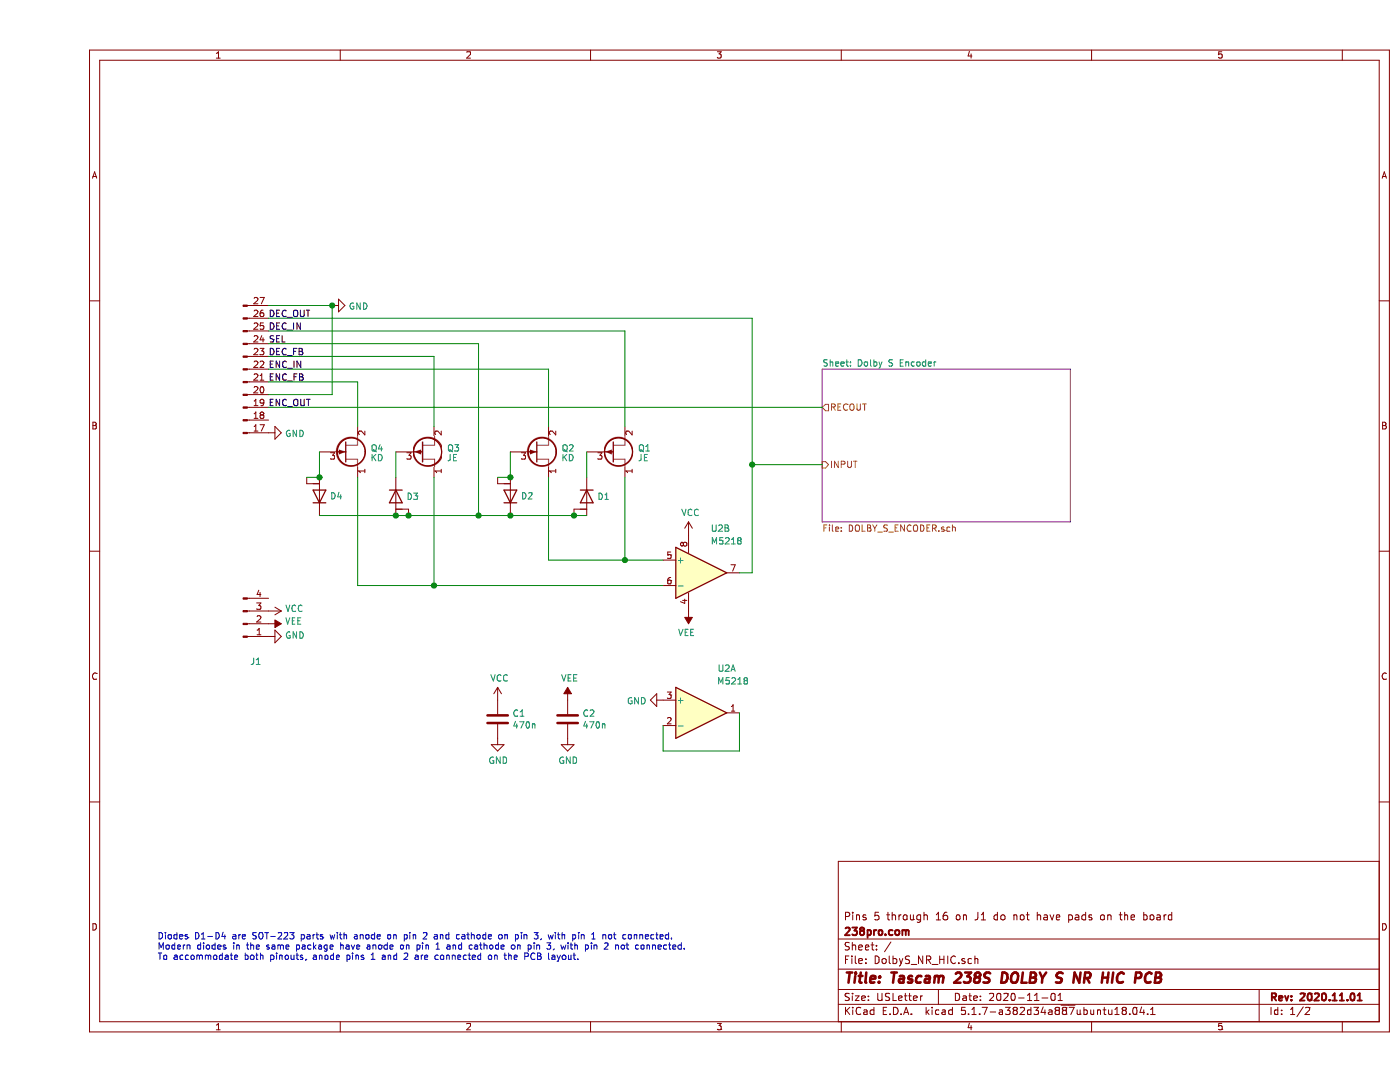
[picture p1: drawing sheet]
EESchema Schematic File Version 4
EELAYER 30 0
EELAYER END
$Descr USLetter 11000 8500
encoding utf-8
Sheet 1 2
Title "Tascam 238S DOLBY S NR HIC PCB"
Date "2020-11-01"
Rev "2020.11.01"
Comp "238pro.com"
Comment1 "Pins 5 through 16 on J1 do not have pads on the board"
Comment2 ""
Comment3 ""
Comment4 ""
$EndDescr
$Comp
L Amplifier_Operational:NJM4560 U2
U 2 1
P 5200 4500
F 0 "U2" H 5350 4850 50  0000 C CNN
F 1 "M5218" H 5400 4750 50  0000 C CNN
F 2 "Package_SO:SOIC-8_3.9x4.9mm_P1.27mm" H 5200 4500 50  0001 C CNN
F 3 "http://www.ti.com/lit/ds/symlink/lm358.pdf" H 5200 4500 50  0001 C CNN
	2    5200 4500
	1    0    0    -1  
$EndComp
Wire Wire Line
	5500 4500 5600 4500
Wire Wire Line
	4900 4400 4600 4400
$Comp
L power:GND #PWR0101
U 1 1
P 1800 5000
F 0 "#PWR0101" H 1800 4750 50  0001 C CNN
F 1 "GND" V 1805 4872 50  0000 R CNN
F 2 "" H 1800 5000 50  0001 C CNN
F 3 "" H 1800 5000 50  0001 C CNN
	1    1800 5000
	0    -1   -1   0   
$EndComp
$Comp
L power:VCC #PWR0102
U 1 1
P 1800 4800
F 0 "#PWR0102" H 1800 4650 50  0001 C CNN
F 1 "VCC" V 1815 4928 50  0000 L CNN
F 2 "" H 1800 4800 50  0001 C CNN
F 3 "" H 1800 4800 50  0001 C CNN
	1    1800 4800
	0    1    -1   0   
$EndComp
$Comp
L power:VEE #PWR0103
U 1 1
P 1800 4900
F 0 "#PWR0103" H 1800 4750 50  0001 C CNN
F 1 "VEE" V 1815 5028 50  0000 L CNN
F 2 "" H 1800 4900 50  0001 C CNN
F 3 "" H 1800 4900 50  0001 C CNN
	1    1800 4900
	0    1    -1   0   
$EndComp
$Comp
L power:GND #PWR0104
U 1 1
P 2300 2400
F 0 "#PWR0104" H 2300 2150 50  0001 C CNN
F 1 "GND" V 2305 2272 50  0000 R CNN
F 2 "" H 2300 2400 50  0001 C CNN
F 3 "" H 2300 2400 50  0001 C CNN
	1    2300 2400
	0    -1   1    0   
$EndComp
$Comp
L 238:DOLBY_S_CONN J1
U 1 1
P 1600 3700
F 0 "J1" H 1700 5200 50  0000 C CNN
F 1 "DOLBY_S_CONN" H 1708 5090 50  0001 C CNN
F 2 "238:DOLBY_S_CONN" H 1600 3700 50  0001 C CNN
F 3 "~" H 1600 3700 50  0001 C CNN
	1    1600 3700
	1    0    0    1   
$EndComp
Wire Wire Line
	1800 3000 2500 3000
Wire Wire Line
	3100 2800 1800 2800
Wire Wire Line
	4000 2900 1800 2900
Wire Wire Line
	1800 2600 4600 2600
Wire Wire Line
	3450 2700 1800 2700
$Comp
L power:GND #PWR0105
U 1 1
P 1800 3400
F 0 "#PWR0105" H 1800 3150 50  0001 C CNN
F 1 "GND" V 1805 3272 50  0000 R CNN
F 2 "" H 1800 3400 50  0001 C CNN
F 3 "" H 1800 3400 50  0001 C CNN
	1    1800 3400
	0    -1   1    0   
$EndComp
Wire Wire Line
	2500 4600 2500 3750
Wire Wire Line
	3100 4600 3100 3750
Wire Wire Line
	2500 4600 3100 4600
Wire Wire Line
	4900 4600 3100 4600
Connection ~ 3700 4050
Wire Wire Line
	3450 4050 3450 2700
Wire Wire Line
	3700 4050 3450 4050
Wire Wire Line
	2200 4050 2800 4050
Wire Wire Line
	2800 3750 2800 3550
Wire Wire Line
	2200 3750 2200 3550
Wire Wire Line
	4300 3750 4300 3550
Wire Wire Line
	3700 3750 3700 3550
$Comp
L 238:D_223 D3
U 1 1
P 2800 3900
F 0 "D3" V 2800 3820 50  0000 R CNN
F 1 "D" V 2755 3820 50  0001 R CNN
F 2 "Package_TO_SOT_SMD:SOT-23" H 2800 3900 50  0001 C CNN
F 3 "~" H 2800 3900 50  0001 C CNN
	1    2800 3900
	0    -1   1    0   
$EndComp
$Comp
L 238:D_223 D2
U 1 1
P 3700 3900
F 0 "D2" V 3700 3980 50  0000 L CNN
F 1 "D" V 3745 3980 50  0001 L CNN
F 2 "Package_TO_SOT_SMD:SOT-23" H 3700 3900 50  0001 C CNN
F 3 "~" H 3700 3900 50  0001 C CNN
	1    3700 3900
	0    1    -1   0   
$EndComp
$Comp
L 238:D_223 D4
U 1 1
P 2200 3900
F 0 "D4" V 2200 3980 50  0000 L CNN
F 1 "D" V 2245 3980 50  0001 L CNN
F 2 "Package_TO_SOT_SMD:SOT-23" H 2200 3900 50  0001 C CNN
F 3 "~" H 2200 3900 50  0001 C CNN
	1    2200 3900
	0    1    -1   0   
$EndComp
Wire Wire Line
	4600 3750 4600 4400
Wire Wire Line
	4000 3350 4000 2900
Wire Wire Line
	4600 3350 4600 2600
Wire Wire Line
	4000 4400 4000 3750
Wire Wire Line
	3100 3350 3100 2800
Wire Wire Line
	2500 3000 2500 3350
Connection ~ 2800 4050
Connection ~ 3100 4600
Connection ~ 4600 4400
Wire Wire Line
	4000 4400 4600 4400
Connection ~ 3450 4050
Wire Wire Line
	3450 4050 2900 4050
Wire Wire Line
	1800 2500 5600 2500
$Comp
L Amplifier_Operational:LM2904 U2
U 1 1
P 5200 5600
F 0 "U2" H 5400 5950 50  0000 C CNN
F 1 "M5218" H 5450 5850 50  0000 C CNN
F 2 "Package_SO:SOIC-8_3.9x4.9mm_P1.27mm" H 5200 5600 50  0001 C CNN
F 3 "http://www.ti.com/lit/ds/symlink/lm358.pdf" H 5200 5600 50  0001 C CNN
	1    5200 5600
	1    0    0    -1  
$EndComp
$Comp
L Amplifier_Operational:LM2904 U2
U 3 1
P 5200 4500
F 0 "U2" H 5158 4546 50  0001 L CNN
F 1 "M5218" H 5158 4455 50  0001 L CNN
F 2 "Package_SO:SOIC-8_3.9x4.9mm_P1.27mm" H 5200 4500 50  0001 C CNN
F 3 "http://www.ti.com/lit/ds/symlink/lm358.pdf" H 5200 4500 50  0001 C CNN
	3    5200 4500
	1    0    0    -1  
$EndComp
Wire Wire Line
	4900 5700 4900 5900
Wire Wire Line
	4900 5900 5500 5900
Wire Wire Line
	5500 5900 5500 5600
$Comp
L power:GND #PWR0106
U 1 1
P 4900 5500
F 0 "#PWR0106" H 4900 5250 50  0001 C CNN
F 1 "GND" V 4905 5372 50  0000 R CNN
F 2 "" H 4900 5500 50  0001 C CNN
F 3 "" H 4900 5500 50  0001 C CNN
	1    4900 5500
	0    1    1    0   
$EndComp
$Comp
L power:VCC #PWR0107
U 1 1
P 5100 4200
F 0 "#PWR0107" H 5100 4050 50  0001 C CNN
F 1 "VCC" H 5115 4373 50  0000 C CNN
F 2 "" H 5100 4200 50  0001 C CNN
F 3 "" H 5100 4200 50  0001 C CNN
	1    5100 4200
	1    0    0    -1  
$EndComp
$Comp
L power:VEE #PWR0108
U 1 1
P 5100 4800
F 0 "#PWR0108" H 5100 4650 50  0001 C CNN
F 1 "VEE" H 5115 4973 50  0000 C CNN
F 2 "" H 5100 4800 50  0001 C CNN
F 3 "" H 5100 4800 50  0001 C CNN
	1    5100 4800
	-1   0    0    1   
$EndComp
Wire Wire Line
	5600 2500 5600 3650
Wire Wire Line
	1800 2400 2300 2400
Wire Wire Line
	1800 3100 2300 3100
Wire Wire Line
	2300 3100 2300 2400
Connection ~ 2300 2400
Text Label 1800 2500 0    50   ~ 0
DEC_OUT
Text Label 1800 2600 0    50   ~ 0
DEC_IN
Text Label 1800 2700 0    50   ~ 0
SEL
Text Label 1800 2800 0    50   ~ 0
DEC_FB
Text Label 1800 2900 0    50   ~ 0
ENC_IN
Text Label 1800 3000 0    50   ~ 0
ENC_FB
Text Label 1800 3200 0    50   ~ 0
ENC_OUT
$Comp
L power:VCC #PWR0109
U 1 1
P 3600 5500
F 0 "#PWR0109" H 3600 5350 50  0001 C CNN
F 1 "VCC" H 3615 5673 50  0000 C CNN
F 2 "" H 3600 5500 50  0001 C CNN
F 3 "" H 3600 5500 50  0001 C CNN
	1    3600 5500
	1    0    0    -1  
$EndComp
$Comp
L power:VEE #PWR0110
U 1 1
P 4150 5500
F 0 "#PWR0110" H 4150 5350 50  0001 C CNN
F 1 "VEE" H 4165 5673 50  0000 C CNN
F 2 "" H 4150 5500 50  0001 C CNN
F 3 "" H 4150 5500 50  0001 C CNN
	1    4150 5500
	1    0    0    -1  
$EndComp
$Comp
L power:GND #PWR0111
U 1 1
P 4150 5800
F 0 "#PWR0111" H 4150 5550 50  0001 C CNN
F 1 "GND" H 4155 5627 50  0000 C CNN
F 2 "" H 4150 5800 50  0001 C CNN
F 3 "" H 4150 5800 50  0001 C CNN
	1    4150 5800
	1    0    0    -1  
$EndComp
$Comp
L power:GND #PWR0112
U 1 1
P 3600 5800
F 0 "#PWR0112" H 3600 5550 50  0001 C CNN
F 1 "GND" H 3605 5627 50  0000 C CNN
F 2 "" H 3600 5800 50  0001 C CNN
F 3 "" H 3600 5800 50  0001 C CNN
	1    3600 5800
	1    0    0    -1  
$EndComp
$Comp
L Device:C C2
U 1 1
P 4150 5650
F 0 "C2" H 4265 5696 50  0000 L CNN
F 1 "470n" H 4265 5605 50  0000 L CNN
F 2 "Capacitor_SMD:C_0805_2012Metric_Pad1.18x1.45mm_HandSolder" H 4188 5500 50  0001 C CNN
F 3 "~" H 4150 5650 50  0001 C CNN
	1    4150 5650
	1    0    0    -1  
$EndComp
$Comp
L Device:C C1
U 1 1
P 3600 5650
F 0 "C1" H 3715 5696 50  0000 L CNN
F 1 "470n" H 3715 5605 50  0000 L CNN
F 2 "Capacitor_SMD:C_0805_2012Metric_Pad1.18x1.45mm_HandSolder" H 3638 5500 50  0001 C CNN
F 3 "~" H 3600 5650 50  0001 C CNN
	1    3600 5650
	1    0    0    -1  
$EndComp
$Sheet
S 6150 2900 1950 1200
U 5F966104
F0 "Dolby S Encoder" 50
F1 "DOLBY_S_ENCODER.sch" 50
F2 "RECOUT" O L 6150 3200 50 
F3 "INPUT" I L 6150 3650 50 
$EndSheet
Wire Wire Line
	1800 3200 6150 3200
Wire Wire Line
	6150 3650 5600 3650
Connection ~ 5600 3650
Wire Wire Line
	5600 3650 5600 4500
$Comp
L Device:Q_PJFET_DSG Q1
U 1 1
P 4500 3550
F 0 "Q1" H 4700 3525 50  0000 L CNN
F 1 "JE" H 4700 3600 50  0000 L CNN
F 2 "Package_TO_SOT_SMD:SOT-23" H 4700 3650 50  0001 C CNN
F 3 "~" H 4500 3550 50  0001 C CNN
	1    4500 3550
	1    0    0    1   
$EndComp
$Comp
L Device:Q_PJFET_DSG Q3
U 1 1
P 3000 3550
F 0 "Q3" H 3200 3525 50  0000 L CNN
F 1 "JE" H 3200 3600 50  0000 L CNN
F 2 "Package_TO_SOT_SMD:SOT-23" H 3200 3650 50  0001 C CNN
F 3 "~" H 3000 3550 50  0001 C CNN
	1    3000 3550
	1    0    0    1   
$EndComp
$Comp
L Device:Q_NJFET_DSG Q2
U 1 1
P 3900 3550
F 0 "Q2" H 4100 3525 50  0000 L CNN
F 1 "KD" H 4100 3600 50  0000 L CNN
F 2 "Package_TO_SOT_SMD:SOT-23" H 4100 3650 50  0001 C CNN
F 3 "~" H 3900 3550 50  0001 C CNN
	1    3900 3550
	1    0    0    1   
$EndComp
$Comp
L Device:Q_NJFET_DSG Q4
U 1 1
P 2400 3550
F 0 "Q4" H 2600 3525 50  0000 L CNN
F 1 "KD" H 2600 3600 50  0000 L CNN
F 2 "Package_TO_SOT_SMD:SOT-23" H 2600 3650 50  0001 C CNN
F 3 "~" H 2400 3550 50  0001 C CNN
	1    2400 3550
	1    0    0    1   
$EndComp
$Comp
L 238:D_223 D1
U 1 1
P 4300 3900
F 0 "D1" V 4300 3980 50  0000 L CNN
F 1 "D_223" V 4345 3980 50  0001 L CNN
F 2 "Package_TO_SOT_SMD:SOT-23" H 4250 4100 50  0001 C CNN
F 3 "~" H 4300 3900 50  0001 C CNN
	1    4300 3900
	0    1    1    0   
$EndComp
Wire Wire Line
	4300 4050 4200 4050
Connection ~ 4200 4050
Wire Wire Line
	4200 4050 3700 4050
Connection ~ 2900 4050
Wire Wire Line
	2900 4050 2800 4050
Wire Wire Line
	3600 3750 3700 3750
Connection ~ 3700 3750
Wire Wire Line
	2100 3750 2200 3750
Connection ~ 2200 3750
Text Notes 925  7550 0    50   ~ 0
Diodes D1-D4 are SOT-223 parts with anode on pin 2 and cathode on pin 3, with pin 1 not connected.\nModern diodes in the same package have anode on pin 1 and cathode on pin 3, with pin 2 not connected.\nTo accommodate both pinouts, anode pins 1 and 2 are connected on the PCB layout.
$EndSCHEMATC
